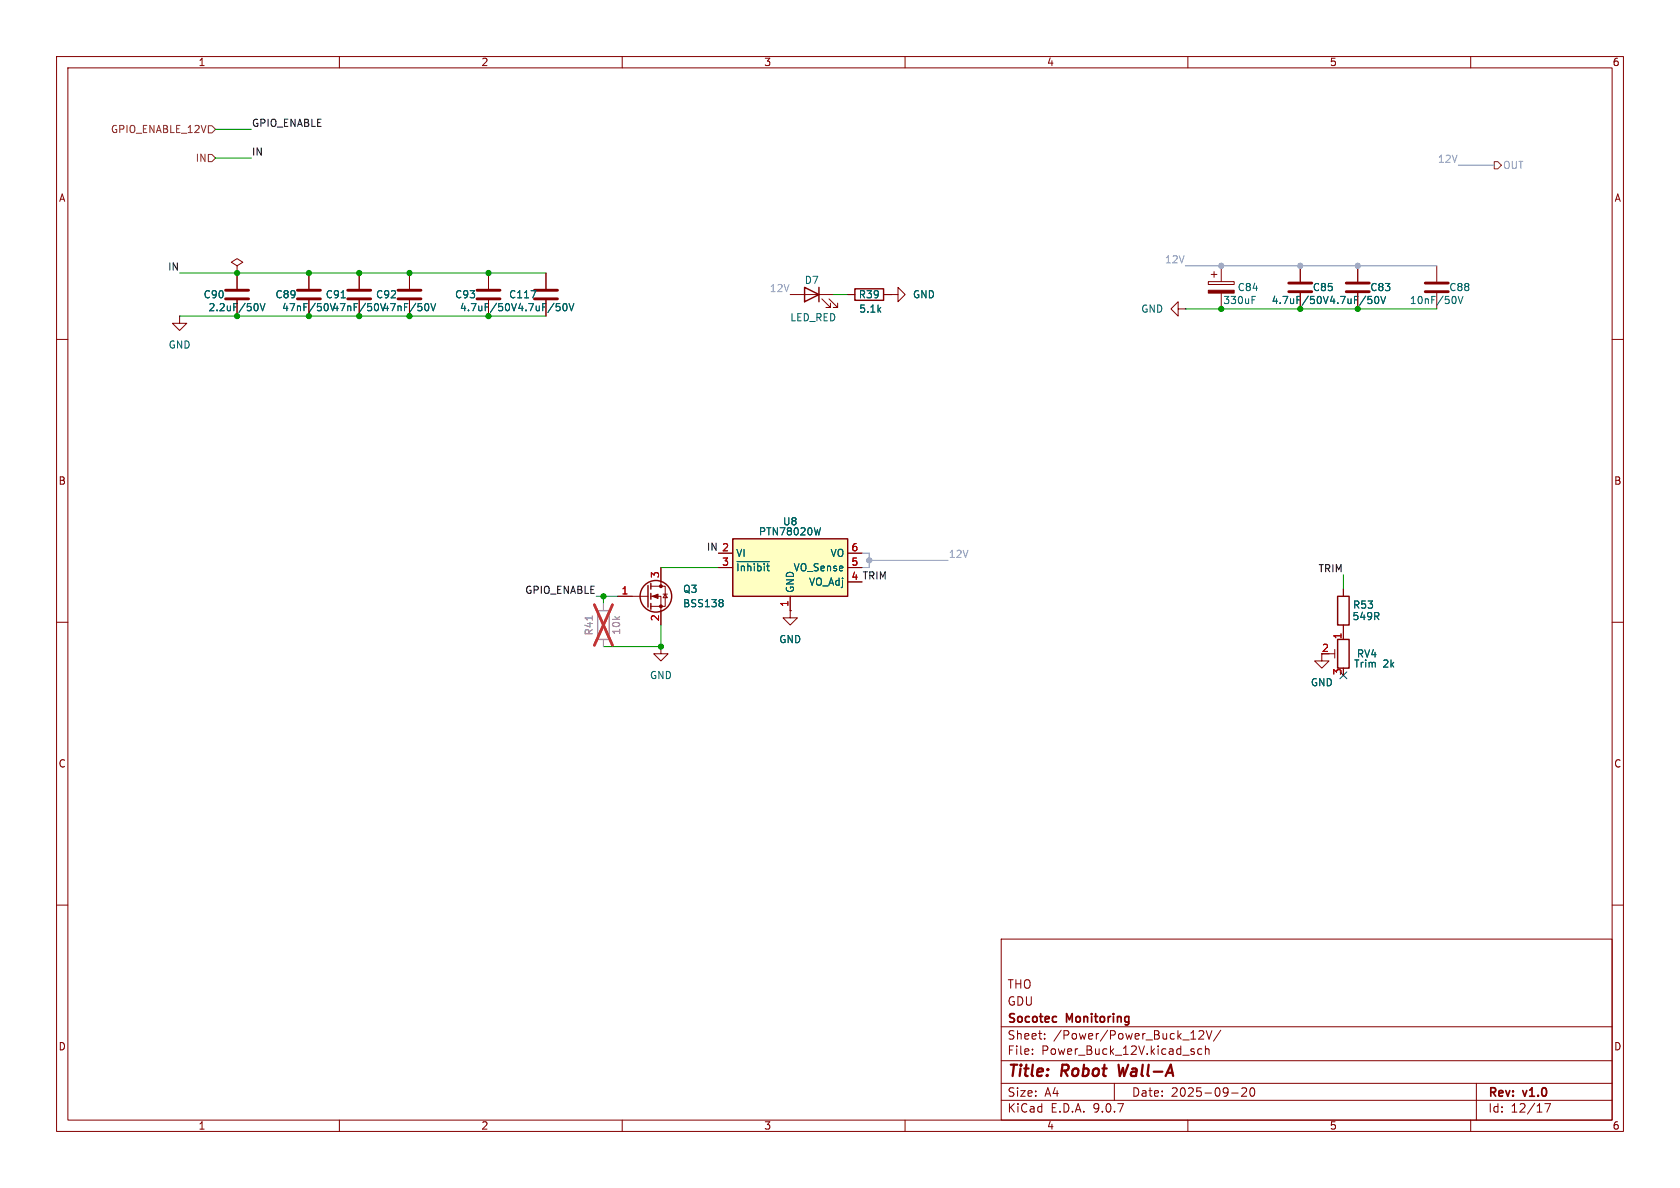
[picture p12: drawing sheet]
<svg xmlns="http://www.w3.org/2000/svg" width="297mm" height="210mm" viewBox="0 0 297 210" stroke-linecap="round" stroke-linejoin="round" font-family="sans-serif">
<g fill="none" stroke="#840000" stroke-width=".18">
<path d="M10 10h277v190h-277zM12 12h273v186h-273zM60 10v2M110 10v2M160 10v2M210 10v2M260 10v2M41.9 47l1-.6-1-.7-1 .7 1 .6v1.3M41.9 48.3h.1M157.5 52.1h1.2v-1.3l1.3 1.3-1.3 1.2v-1.2M157.5 52.1h.1M10 60h2"/>
<path d="M285 60h2M10 110h2M109.2 105.4h5.4M115.1 103.6h2.5v3.6h-2.5M115.1 105.4h1.7v5.1M116.8 114.3v1.3h1.3l-1.3 1.2-1.2-1.2h1.2M116.8 114.3h.1M116.8 100.3v3.3M117.2 105h.8M117.6 105l.4 .7h-.8zM285 110h2M10 160h2"/>
<path d="M177 166h108v32h-108zM285 160h2M60 198v2M110 198v2M160 198v2M177 194.5h108M177 191.5h108M177 187.5h108M177 181.5h108M182.5 186.3v.1M182.5 185.5v.1M184.7 183.6v.1"/>
<path d="M184.7 182.8v.1M197 191.5v3M210 198v2M210.5 183.7h.9M211.1 186v.3M212 182.3l.5-.1 .2 .1 .1 .3-.9 1.1h.9M212.5 185.5l-.5-.1-.3 .3v.4l.2 .2h.6M213.1 185.5l.2-.1 .4 .1v.9M213.1 184.9v1.5M213.2 182.2l.5 1.5 .5-1.5M215.8 182.1l-1.3 2M217.7 193.2h1.2"/>
<path d="M219.5 192.4l.6-.1 .2 .1 .1 .3-.9 1.1h.9M221.1 192.4l.2-.1a.81 .81 0 0 1 .6 .6 .81 .81 0 0 1-.3 .8l-.1 .1a.81 .81 0 0 1-.4-1.4zM260 198v2M261 191.5v6.5M273.1 195.1h1l-.6 1.5"/>
</g>
<path d="M197.7 188.2l.3 2 .5-1.4" fill="none" stroke="#840000" stroke-width=".4"/>
<g fill="none" stroke="#840000" stroke-width=".25">
<path d="M114.6 103.5v3.8M115.1 103.1v1M115.1 104.9v1M115.1 106.7v1"/>
<circle cx="116" cy="105.4" r="2.79"/>
</g>
<g fill="#840000" stroke="#840000" stroke-width=".18">
<path d="M115.3 105.4l1-.4v.8z"/>
<circle cx="116.8" cy="103.6" r=".25"/>
<circle cx="116.8" cy="107.2" r=".25"/>
</g>
<path d="M127.6 106l.2 .2-.2 .3 .2 .3v.2l-.2 .3" fill="none" stroke="#006464" stroke-width=".18"/>
<path d="M129.5 95.3h20.4v10.1h-20.4z" fill="#ffffc2"/>
<path d="M142.2 50.8l2.6 1.3-2.6 1.2zM144.8 50.8v2.5M151.1 51.1h5.1v2h-5.1zM129.5 95.3h20.4v10.1h-20.4zM236.5 105.4h2v5.1h-2zM236.5 113h2v5.1h-2z" fill="none" stroke="#840000" stroke-width=".25"/>
<g fill="none" stroke="#840000" stroke-width=".18">
<path d="M31.7 55.9v1.3h1.3l-1.3 1.2-1.2-1.2h1.2M31.7 55.9h.1M41.9 48.3h.1M41.9 48.3v2.8M41.9 53.1v2.8M54.6 48.3v2.8M54.6 53.1v2.8M63.5 48.3v2.8M63.5 53.1v2.8M72.4 48.3v2.8M72.4 53.1v2.8M86.4 48.3v2.8"/>
<path d="M86.4 53.1v2.8M96.5 48.3v2.8M96.5 53.1v2.8M139.7 52.1h7.6M145.3 52.8l1.5 1.6h-.8h.8v-.8M146.6 52.8l1.5 1.6h-.8h.8v-.8M149.9 52.1h1.2M156.2 52.1h1.3M157.5 52.1h.1M208.3 54.6v-1.3l-1.3 1.3 1.3 1.3v-1.3h1.2M209.5 54.6h.1M213.6 49.8h4.6v.5h-4.6z"/>
<path d="M214.1 48.5h1M214.6 48v1M215.9 47v2.8M215.9 51.8v2.8M229.9 47v2.8M229.9 51.8v2.8M240 47v2.8M240 51.8v2.8M254 47v2.8M254 51.8v2.8M127 97.8h2.5M149.9 97.8h2.5"/>
<path d="M109.2 105.4h2.6M116.8 100.3v2.6M116.8 108v2.5M127 100.3h2.5M139.7 108v1.2h1.3l-1.3 1.3-1.3-1.3h1.3M139.7 108h.1M139.7 105.4v2.6M149.9 100.3h2.5M233.7 115.6v1.2h-1.3l1.3 1.3 1.2-1.3h-1.2M234.9 115.6h1.1M236 114.8v1.5M237.5 104.1v1.3"/>
<path d="M237.5 110.5v2.5"/>
</g>
<g fill="none" stroke="#006464" stroke-width=".18">
<path d="M45.4 53.7l.2 .4-.2 .8M46 53.7l.4 1.2 .4-1.2M60.3 52.6h.7M75.7 53.9v.8M76.2 53.7l.4 1.2 .4-1.2M89.9 53.7l.2 .4-.2 .8M90.4 53.7l.5 1.2M93.9 51.4h.8l-.5 1.2M100.1 53.7l.1 .4-.1 .8M100.6 53.7l.4 1.2 .4-1.2M221.3 53h.5M221.3 52.4h.6"/>
<path d="M233.4 52.5l.2 .4-.2 .7M234 52.4l.4 1.3M243.6 52.5l.1 .4-.1 .7M244.1 52.4l.4 1.3 .5-1.3M257.4 52.6v.8M257.8 52.4l.4 1.3 .4-1.3M130.3 99.3h5.7M145.1 93.3l-.4 1.3M127.6 106l.2 .2-.2 .3 .2 .3v.2l-.2 .3"/>
</g>
<g fill="none" stroke="#840000" stroke-width=".51">
<path d="M39.9 51.3h4M39.9 52.8h4M52.6 51.3h4M52.6 52.8h4M61.5 51.3h4M61.5 52.8h4M70.4 51.3h4M70.4 52.8h4M84.3 51.3h4.1M84.3 52.8h4.1M94.5 51.3h4.1M94.5 52.8h4.1"/>
<path d="M227.8 50h4.1M227.8 51.6h4.1M238 50h4.1M238 51.6h4.1M252 50h4M252 51.6h4"/>
</g>
<path d="M213.6 51.3h4.6v.5h-4.6z" fill="#840000" stroke="#840000" stroke-width=".18"/>
<path d="M105.7 108h2v5h-2z" fill="none" stroke="#a1a1a1" stroke-width=".25"/>
<path d="M106.7 106.7v1.3M106.7 113v1.3" fill="none" stroke="#a1a1a1" stroke-width=".18"/>
<path d="M104.7 108.9v.7" fill="none" stroke="#989898" stroke-width=".18"/>
<path d="M105.1 106.9l3.2 7.2M108.3 106.9l-3.2 7.2" fill="none" stroke="#e12e31" stroke-width=".46"/>
<path d="M36.8 22.2h.7l.6 .7-.6 .6h-.7zM36.8 27.3h.7l.6 .6-.6 .7h-.7zM264.2 28.6h.6l.6 .6-.6 .6h-.6z" fill="none" stroke="#725600" stroke-width=".18"/>
<path d="M38.1 27.9h6.3M38.1 22.9h6.3M31.7 55.9h64.8M31.7 48.3h64.8M147.3 52.1h2.6M209.5 54.6h44.5M105.4 105.4h3.8M106.7 105.4v1.3M116.8 100.3h10.2M116.8 110.5v3.8h-10.1M237.5 101.6v2.5" fill="none" stroke="#009600" stroke-width=".18"/>
<path d="M257.8 29.2h6.4M209.5 47h44.5M152.4 97.8h1.3v2.5h-1.3M153.7 99.1h13.9" fill="none" stroke="#7678f1" stroke-width=".18"/>
<path d="M236.9 118.8l1.2 1.2M238.1 118.8l-1.2 1.2" fill="none" stroke="#000084" stroke-width=".18"/>
<g fill="#009600" stroke="#009600" stroke-width=".18">
<circle cx="86.4" cy="55.9" r=".46"/>
<circle cx="106.7" cy="105.4" r=".46"/>
<circle cx="116.8" cy="114.3" r=".46"/>
<circle cx="240" cy="54.6" r=".46"/>
<circle cx="229.9" cy="54.6" r=".46"/>
<circle cx="215.9" cy="54.6" r=".46"/>
<circle cx="63.5" cy="48.3" r=".46"/>
<circle cx="72.4" cy="48.3" r=".46"/>
<circle cx="86.4" cy="48.3" r=".46"/>
<circle cx="63.5" cy="55.9" r=".46"/>
<circle cx="72.4" cy="55.9" r=".46"/>
<circle cx="41.9" cy="55.9" r=".46"/>
<circle cx="41.9" cy="48.3" r=".46"/>
<circle cx="54.6" cy="55.9" r=".46"/>
<circle cx="54.6" cy="48.3" r=".46"/>
</g>
<g fill="#7678f1" stroke="#7678f1" stroke-width=".18">
<circle cx="153.7" cy="99.1" r=".46"/>
<circle cx="229.9" cy="47" r=".46"/>
<circle cx="215.9" cy="47" r=".46"/>
<circle cx="240" cy="47" r=".46"/>
</g>
<g font-size="2.8" fill="#840000">
<text x="178" y="190.9">Title:</text>
<text x="187.7" y="190.9">Robot</text>
<text x="198.6" y="190.9">Wall-A</text>
</g>
<g font-size="2.1" fill="#840000">
<text x="178" y="178">GDU</text>
<text x="178" y="175">THO</text>
<text x="178" y="184">Sheet:</text>
<text x="178" y="181.2">Socotec</text>
<text x="186.2" y="184">/Power/Power_Buck_12V/</text>
<text x="188.6" y="181.2">Monitoring</text>
<text x="178" y="186.7">File:</text>
<text x="184.1" y="186.7">Power_Buck_12V.kicad_sch</text>
<text x="178" y="196.9">KiCad</text>
<text x="178" y="194.1">Size:</text>
<text x="184.7" y="194.1">A4</text>
<text x="185.7" y="196.9">E.D.A.</text>
<text x="193.3" y="196.9">9.0.7</text>
<text x="200" y="194.1">Date:</text>
<text x="207" y="194.1">2025-09-20</text>
<text x="263" y="194.3">Rev:</text>
<text x="263" y="196.9">Id:</text>
<text x="267.1" y="196.9">12/17</text>
<text x="269.4" y="194.3">v1.0</text>
</g>
<g font-size="1.8" fill="#840000">
<text x="35" y="11.9">1</text>
<text x="85" y="11.9">2</text>
<text x="135" y="11.9">3</text>
<text x="185" y="11.9">4</text>
<text x="235" y="11.9">5</text>
<text x="285" y="11.9">6</text>
<text x="10.3" y="35.9">A</text>
<text x="285.3" y="35.9">A</text>
<text x="10.3" y="85.9">B</text>
<text x="285.3" y="85.9">B</text>
<text x="150.4" y="102.6">4 TRIM</text>
<text x="233.6" y="115.3">2</text>
<text x="10.3" y="135.9">C</text>
<text x="285.3" y="135.9">C</text>
<text x="10.3" y="185.9">D</text>
<text x="285.3" y="185.9">D</text>
<text x="35" y="199.9">1</text>
<text x="85" y="199.9">2</text>
<text x="135" y="199.9">3</text>
<text x="185" y="199.9">4</text>
<text x="235" y="199.9">5</text>
<text x="285" y="199.9">6</text>
</g>
<g font-size="1.8" fill="#725600">
<text x="19.5" y="23.7">GPIO_ENABLE_12V</text>
<text x="34.5" y="28.8">IN</text>
</g>
<g font-size="1.8" fill="#0f0f0f">
<text x="44.4" y="22.5">GPIO_ENABLE</text>
<text x="44.4" y="27.6">IN</text>
<text x="29.6" y="47.9">IN</text>
<text x="124.9" y="97.4">IN 2</text>
<text x="233" y="101.3">TRIM</text>
<text x="92.7" y="105.1">GPIO_ENABLE</text>
</g>
<g font-size="1.8" fill="#7678f1">
<text x="254.1" y="28.9">12V</text>
<text x="265.6" y="30.1">OUT</text>
<text x="205.8" y="46.6">12V</text>
<text x="136" y="51.7">12V</text>
<text x="167.6" y="98.7">12V</text>
</g>
<g font-size="1.8" fill="#006464">
<text x="35.9" y="52.9">C90</text>
<text x="48.6" y="52.9">C89</text>
<text x="57.5" y="52.9">C91</text>
<text x="66.4" y="52.9">C92</text>
<text x="80.3" y="52.9">C93</text>
<text x="89.9" y="52.9">C117</text>
<text x="142.2" y="50.4">D7</text>
<text x="151.7" y="52.9">R39</text>
<text x="161.3" y="52.9">GND</text>
<text x="216.2" y="53.9">330uF</text>
<text x="218.7" y="51.7">C84</text>
<text x="224.7" y="53.9">4.7uF/50V</text>
<text x="232" y="51.7">C85</text>
<text x="234.9" y="53.9">4.7uF/50V</text>
<text x="242.1" y="51.7">C83</text>
<text x="249.2" y="53.9">10nF/50V</text>
<text x="256.1" y="51.7">C88</text>
<text x="36.8" y="55.2">2.2uF/50V</text>
<text x="49.8" y="55.2">47nF/50V 47nF/50V 47nF/50V</text>
<text x="81.2" y="55.2">4.7uF/50V</text>
<text x="91.4" y="55.2">4.7uF/50V</text>
<text x="139.6" y="57">LED_RED</text>
<text x="151.8" y="55.5">5.1k</text>
<text x="201.7" y="55.5">GND</text>
<text x="29.7" y="61.8">GND</text>
<text x="134.1" y="94.8">PTN78020W</text>
<text x="138.3" y="93.1">U8</text>
<text x="130" y="98.7">VI</text>
<text x="130" y="101.2">~{Inhibit}</text>
<text x="140.2" y="101.2">VO_Sense</text>
<text x="146.7" y="98.7">VO</text>
<text x="120.7" y="107.5">BSS138</text>
<text x="120.7" y="105">Q3</text>
<text x="140.6" y="104.9" transform="rotate(-90 140.6 104.9)">GND</text>
<text x="142.9" y="103.7">VO_Adj</text>
<text x="239.1" y="107.8">R53</text>
<text x="137.7" y="113.9">GND</text>
<text x="239" y="109.8">549R</text>
<text x="239.3" y="118.2">Trim</text>
<text x="239.8" y="116.4">RV4</text>
<text x="244.5" y="118.2">2k</text>
<text x="114.8" y="120.2">GND</text>
<text x="231.6" y="121.5">GND</text>
</g>
<g font-size="1.8" fill="#a90000">
<text x="127.6" y="100.1">3</text>
<text x="127.6" y="97.5">2</text>
<text x="150.4" y="97.5">6</text>
<text x="150.4" y="100.1">5</text>
<text x="109.8" y="105.2">1</text>
<text x="116.6" y="102.3" transform="rotate(-90 116.6 102.3)">3</text>
<text x="139.4" y="107.4" transform="rotate(-90 139.4 107.4)">1</text>
<text x="150.4" y="102.6">4</text>
<text x="116.6" y="109.9" transform="rotate(-90 116.6 109.9)">2</text>
<text x="237.2" y="113.1" transform="rotate(-90 237.2 113.1)">1</text>
<text x="237.2" y="119.5" transform="rotate(-90 237.2 119.5)">3</text>
</g>
<g font-size="1.8" fill="#989898">
<text x="105" y="112.4" transform="rotate(-90 105 112.4)">R41</text>
<text x="109.8" y="112.3" transform="rotate(-90 109.8 112.3)">10k</text>
</g>
</svg>
